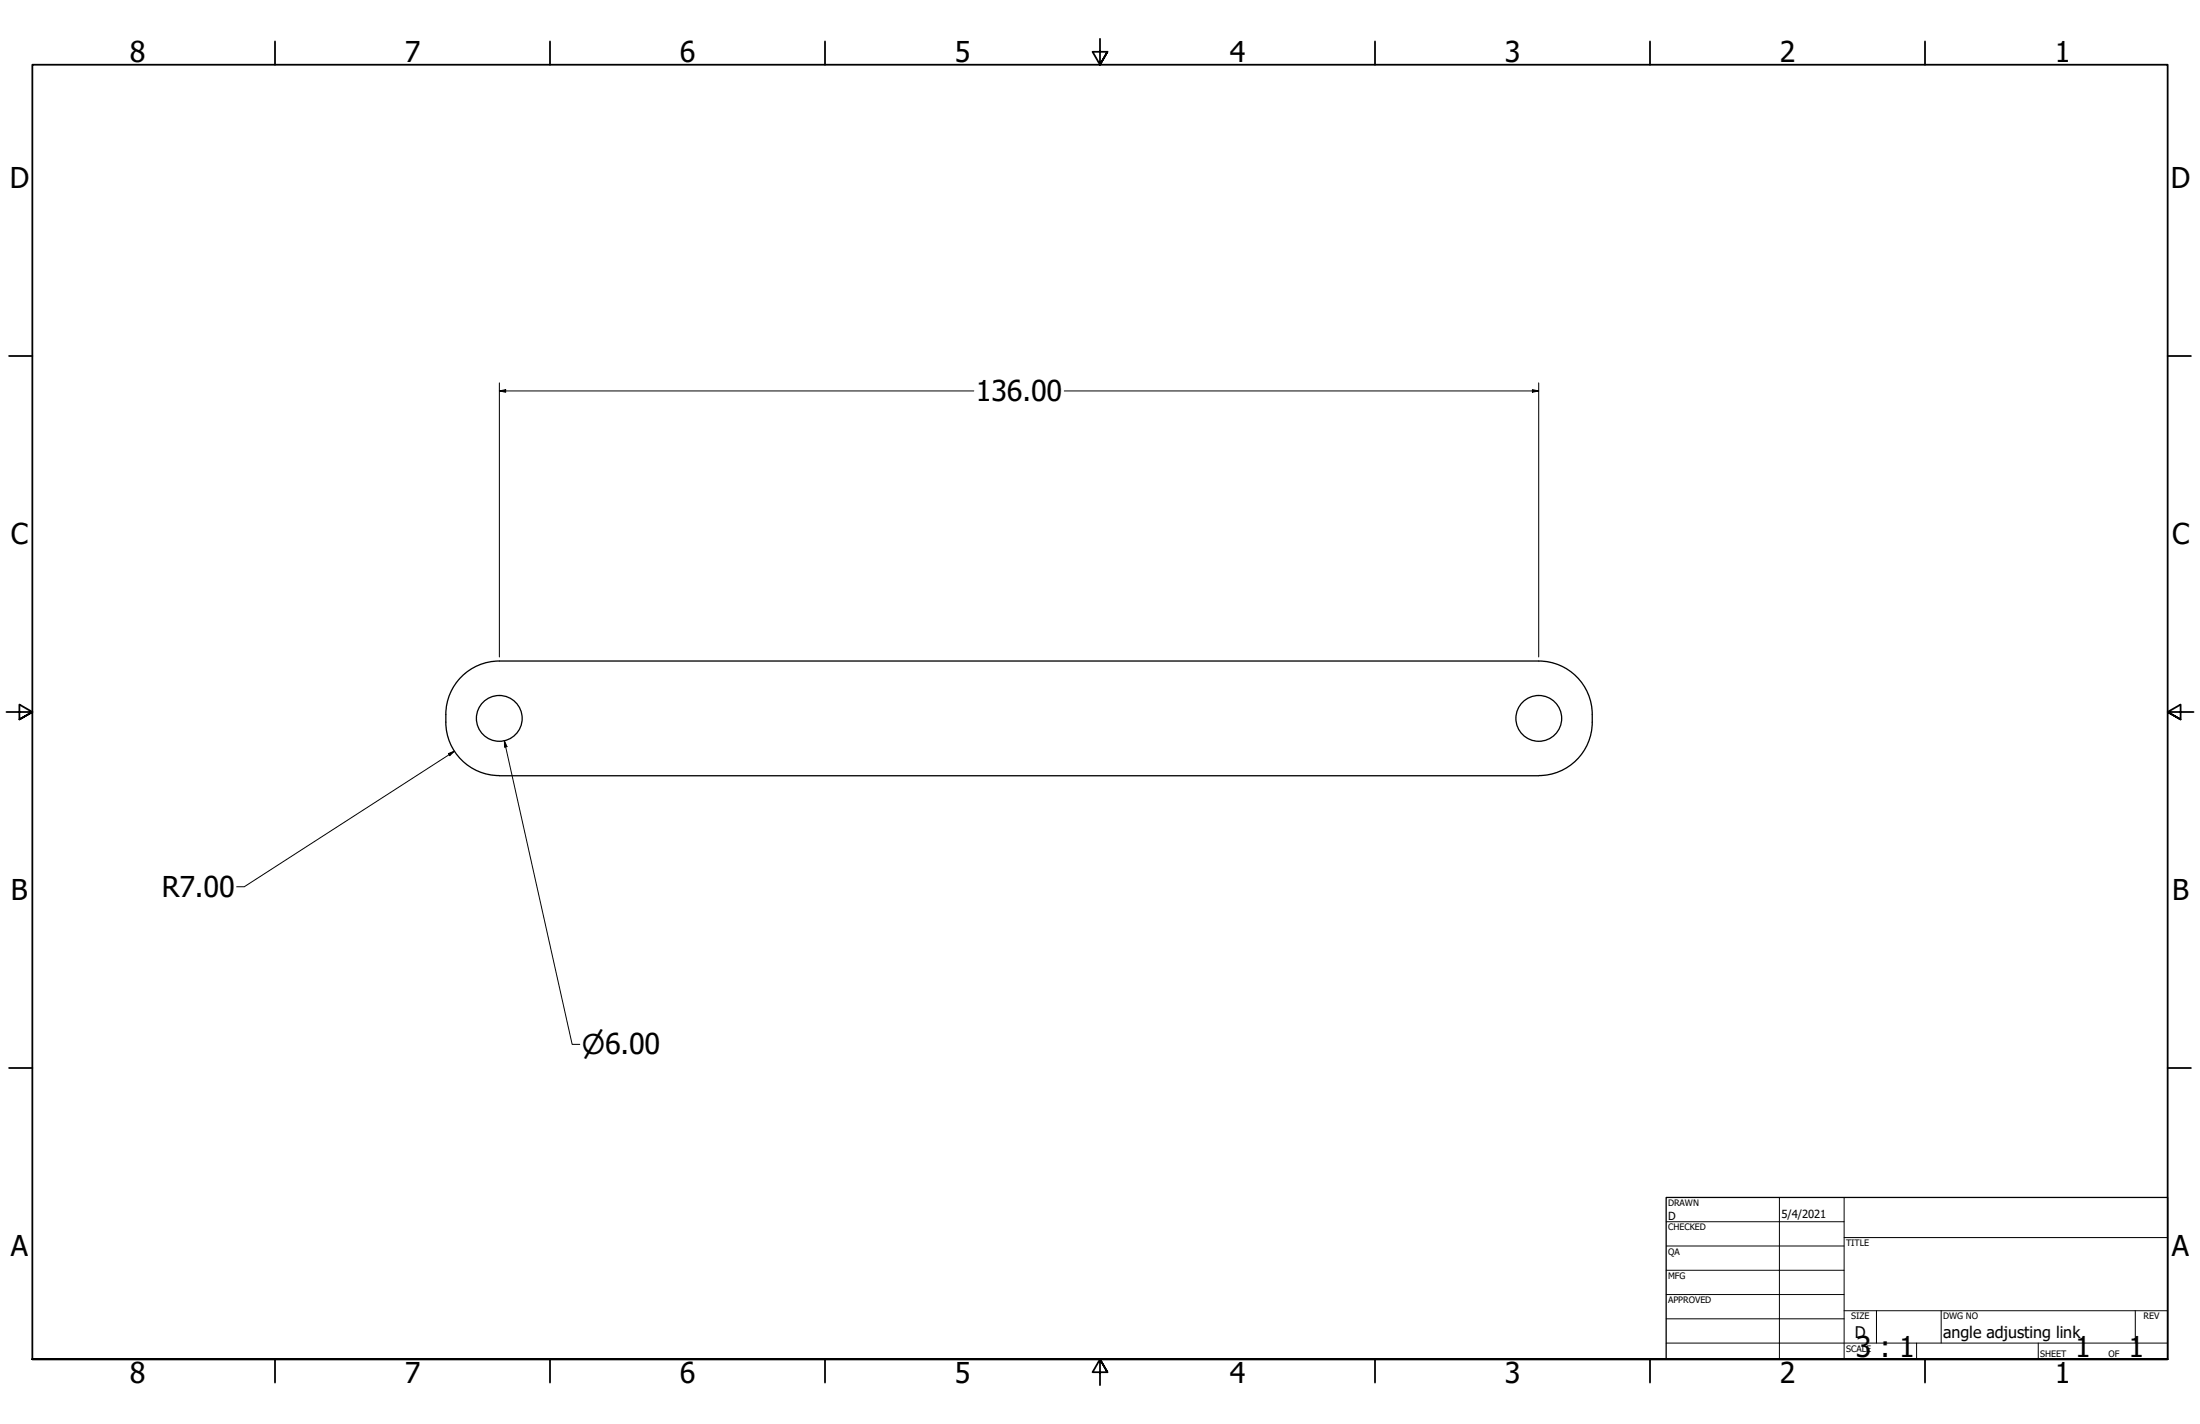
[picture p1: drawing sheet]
<svg xmlns="http://www.w3.org/2000/svg" width="864mm" height="559mm" viewBox="0 0 864 559" stroke-linecap="round" stroke-linejoin="round" font-family="sans-serif">
<!-- layer: Visible (ANSI) -->
<g fill="none" stroke="#000" stroke-width=".51">
<path d="M175 283.4a21.3 21.3 0 0 1 21-24h408a21.3 21.3 0 0 1 21 24 21 21 0 0 1-21 21M175 283.4a21 21 0 0 0 21 21M196 304.4h408"/>
<circle cx="196" cy="281.9" r="9"/>
<circle cx="604" cy="281.9" r="9"/>
</g>
<!-- layer: Border (ANSI) -->
<g fill="none" stroke="#000" stroke-width=".7">
<path d="M107.9 16.3v9.1M215.9 16.3v9.1M323.8 16.3v9.1M431.8 15.2v10.2l-2.9-5.1h5.8l-2.9 5.1 2.9-5.1M539.8 16.3v9.1M647.7 16.3v9.1M755.6 16.3v9.1M3.6 139.7h9.1M850.9 139.7h9.1M2.5 279.4h10.2l-5.1-2.9v5.8l5.1-2.9-5.1 2.9M861.1 279.4h-10.2l5.1-2.9v5.8l-5.1-2.9 5.1 2.9M3.6 419.1h9.1"/>
<path d="M850.9 419.1h9.1M12.7 533.4v-508h838.2v508h-838.2h838.2M107.9 533.4v9.1M215.9 533.4v9.1M323.8 533.4v9.1M434.7 538.5l-2.9-5.1 2.9 5.1h-5.8l2.9-5.1v10.2M539.8 533.4v9.1M647.7 533.4v9.1M755.6 533.4v9.1"/>
</g>
<!-- layer: Title (ANSI) -->
<g fill="none" stroke="#000" stroke-width=".39">
<path d="M654 479.4h69.9M698.5 469.9v63.5M723.9 469.9v63.5M654 488.9h69.9M654 498.5h69.9M723.9 485.6h127M654 508h69.9M654 517.5h69.9M723.9 514.3h127M736.6 514.3v12.7M762 514.3v12.7M838.2 514.3v12.7"/>
<path d="M654 527h196.9M752.3 527v6.4M800.1 527v6.4"/>
</g>
<path d="M654 469.9h196.9v63.5h-196.9z" fill="none" stroke="#000" stroke-width=".51"/>
<!-- layer: Dimension (ANSI) -->
<path d="M196 153.4l2.5-.5v1zM196 153.4h186.3M196 150.2v107.6M417.8 153.4h186.2M601.5 152.9l2.5 .5-2.5 .5zM604 150.2v107.6M176 295.7l2.4-.9-1.9 1.7zM178.4 294.8l-82.5 53.2h-3M198 290.7l1 2.3-.9 .2zM198 290.7l26.6 119.1h3" fill="none" stroke="#000" stroke-width=".39"/>
<g fill="#000">
<path d="M196 153.4l2.5-.5v1z" fill-rule="evenodd"/>
<path d="M601.5 152.9l2.5 .5-2.5 .5z" fill-rule="evenodd"/>
<path d="M176 295.7l2.4-.9-1.9 1.7z" fill-rule="evenodd"/>
<path d="M198 290.7l1 2.3-.9 .2z" fill-rule="evenodd"/>
</g>
<g font-size="11.2">
<text x="50.9" y="24.4">8</text>
<text x="158.9" y="24.4">7</text>
<text x="266.8" y="24.4">6</text>
<text x="374.8" y="24.4">5</text>
<text x="482.7" y="24.4">4</text>
<text x="590.7" y="24.4">3</text>
<text x="698.6" y="24.4">2</text>
<text x="806.6" y="24.4">1</text>
<text x="3.8" y="73.9">D</text>
<text x="852.2" y="73.9">D</text>
<text x="383.1" y="157.5">136.00</text>
<text x="4.3" y="213.6">C</text>
<text x="852.6" y="213.6">C</text>
<text x="4.3" y="353.3">B</text>
<text x="63.5" y="352">R7.00</text>
<text x="852.7" y="353.3">B</text>
<text x="4.2" y="493">A</text>
<text x="852.6" y="493">A</text>
<text x="728.5" y="532.4">3 : 1</text>
<text x="814.6" y="532.6">1</text>
<text x="835.5" y="532.6">1</text>
<text x="50.9" y="542.5">8</text>
<text x="158.9" y="542.5">7</text>
<text x="266.8" y="542.5">6</text>
<text x="374.8" y="542.5">5</text>
<text x="482.7" y="542.5">4</text>
<text x="590.7" y="542.5">3</text>
<text x="698.6" y="542.5">2</text>
<text x="806.6" y="542.5">1</text>
</g>
<text font-size="10.7" x="228.4" y="413.8">⌀6.00</text>
<g font-size="6.3">
<text x="728.1" y="524.9">D</text>
<text x="762.8" y="525">angle adjusting link</text>
</g>
<g font-size="4.4">
<text x="654.8" y="478.7">D</text>
<text x="699.3" y="478">5/4/2021</text>
</g>
<g font-size="3.5">
<text x="654.8" y="473.2">DRAWN</text>
<text x="654.8" y="482.8">CHECKED</text>
<text x="724.7" y="488.9">TITLE</text>
<text x="654.8" y="492.3">QA</text>
<text x="654.8" y="501.8">MFG</text>
<text x="654.8" y="511.4">APPROVED</text>
<text x="726.7" y="517.7">SIZE</text>
<text x="762.8" y="517.7">DWG NO</text>
<text x="841.4" y="517.7">REV</text>
<text x="724.7" y="530.4">SCALE</text>
<text x="800.9" y="532.6">SHEET</text>
<text x="827.7" y="532.6">OF</text>
</g>
</svg>
